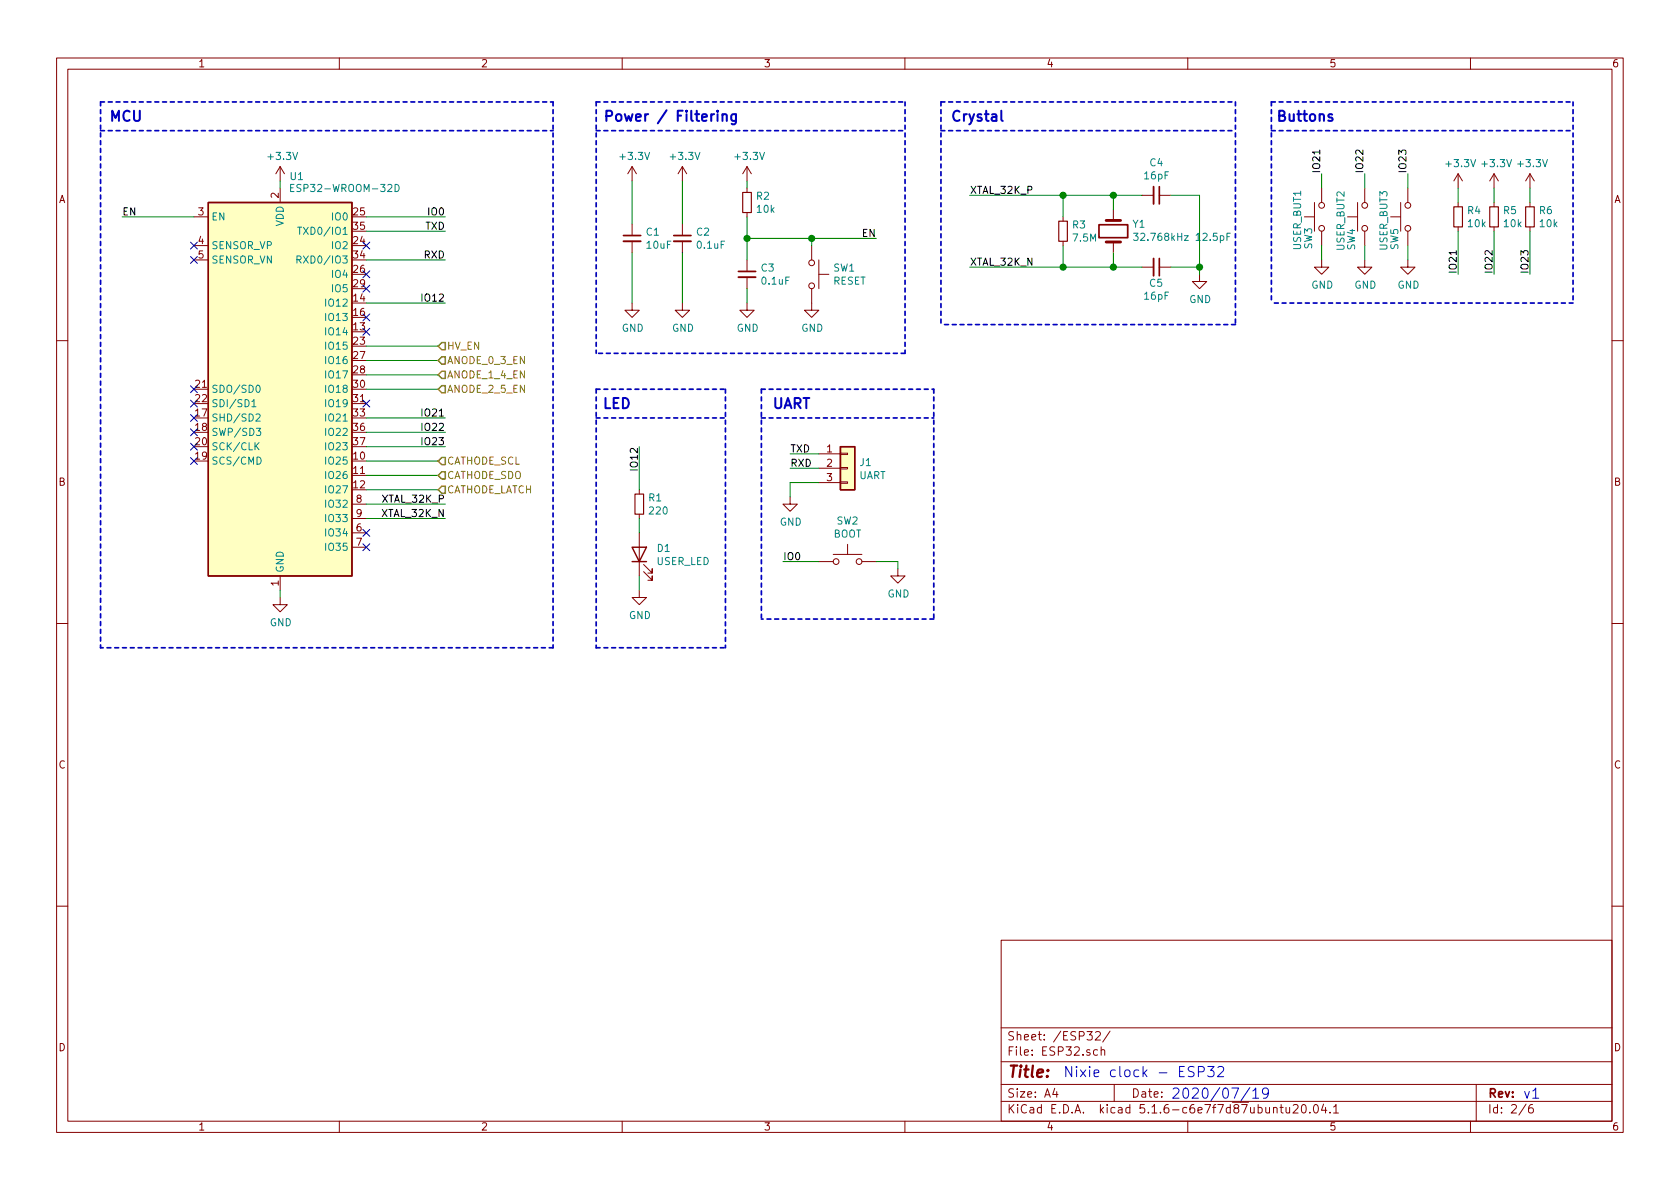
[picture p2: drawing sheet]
EESchema Schematic File Version 4
EELAYER 30 0
EELAYER END
$Descr A4 11693 8268
encoding utf-8
Sheet 2 6
Title ""
Date ""
Rev ""
Comp ""
Comment1 ""
Comment2 ""
Comment3 ""
Comment4 ""
$EndDescr
$Comp
L Device:C_Small C1
U 1 1
P 4400 1650
F 0 "C1" H 4492 1696 50  0000 L CNN
F 1 "10uF" H 4492 1605 50  0000 L CNN
F 2 "" H 4400 1650 50  0001 C CNN
F 3 "~" H 4400 1650 50  0001 C CNN
	1    4400 1650
	1    0    0    -1  
$EndComp
$Comp
L Device:C_Small C2
U 1 1
P 4750 1650
F 0 "C2" H 4842 1696 50  0000 L CNN
F 1 "0.1uF" H 4842 1605 50  0000 L CNN
F 2 "" H 4750 1650 50  0001 C CNN
F 3 "~" H 4750 1650 50  0001 C CNN
	1    4750 1650
	1    0    0    -1  
$EndComp
$Comp
L power:GND #PWR04
U 1 1
P 4400 2100
F 0 "#PWR04" H 4400 1850 50  0001 C CNN
F 1 "GND" H 4405 1927 50  0000 C CNN
F 2 "" H 4400 2100 50  0001 C CNN
F 3 "" H 4400 2100 50  0001 C CNN
	1    4400 2100
	1    0    0    -1  
$EndComp
$Comp
L power:GND #PWR07
U 1 1
P 4750 2100
F 0 "#PWR07" H 4750 1850 50  0001 C CNN
F 1 "GND" H 4755 1927 50  0000 C CNN
F 2 "" H 4750 2100 50  0001 C CNN
F 3 "" H 4750 2100 50  0001 C CNN
	1    4750 2100
	1    0    0    -1  
$EndComp
$Comp
L power:GND #PWR09
U 1 1
P 5200 2100
F 0 "#PWR09" H 5200 1850 50  0001 C CNN
F 1 "GND" H 5205 1927 50  0000 C CNN
F 2 "" H 5200 2100 50  0001 C CNN
F 3 "" H 5200 2100 50  0001 C CNN
	1    5200 2100
	1    0    0    -1  
$EndComp
$Comp
L Connector_Generic:Conn_01x03 J1
U 1 1
P 5900 3250
F 0 "J1" H 5980 3292 50  0000 L CNN
F 1 "UART" H 5980 3201 50  0000 L CNN
F 2 "" H 5900 3250 50  0001 C CNN
F 3 "~" H 5900 3250 50  0001 C CNN
	1    5900 3250
	1    0    0    -1  
$EndComp
$Comp
L Device:C_Small C3
U 1 1
P 5200 1900
F 0 "C3" H 5292 1946 50  0000 L CNN
F 1 "0.1uF" H 5292 1855 50  0000 L CNN
F 2 "" H 5200 1900 50  0001 C CNN
F 3 "~" H 5200 1900 50  0001 C CNN
	1    5200 1900
	1    0    0    -1  
$EndComp
$Comp
L Switch:SW_Push SW2
U 1 1
P 5900 3900
F 0 "SW2" H 5900 4185 50  0000 C CNN
F 1 "BOOT" H 5900 4094 50  0000 C CNN
F 2 "" H 5900 4100 50  0001 C CNN
F 3 "~" H 5900 4100 50  0001 C CNN
	1    5900 3900
	1    0    0    -1  
$EndComp
$Comp
L power:GND #PWR010
U 1 1
P 5500 3450
F 0 "#PWR010" H 5500 3200 50  0001 C CNN
F 1 "GND" H 5505 3277 50  0000 C CNN
F 2 "" H 5500 3450 50  0001 C CNN
F 3 "" H 5500 3450 50  0001 C CNN
	1    5500 3450
	1    0    0    -1  
$EndComp
Wire Wire Line
	5700 3350 5500 3350
Wire Wire Line
	5500 3350 5500 3450
Wire Wire Line
	6100 3900 6250 3900
Wire Wire Line
	5450 3900 5700 3900
Wire Wire Line
	5700 3250 5500 3250
Wire Wire Line
	6250 3900 6250 3950
$Comp
L power:GND #PWR012
U 1 1
P 6250 3950
F 0 "#PWR012" H 6250 3700 50  0001 C CNN
F 1 "GND" H 6255 3777 50  0000 C CNN
F 2 "" H 6250 3950 50  0001 C CNN
F 3 "" H 6250 3950 50  0001 C CNN
	1    6250 3950
	1    0    0    -1  
$EndComp
$Comp
L Device:Crystal Y1
U 1 1
P 7750 1600
F 0 "Y1" V 7796 1469 50  0000 R CNN
F 1 "32.768kHz 12.5pF" V 7705 1469 50  0000 R CNN
F 2 "" H 7750 1600 50  0001 C CNN
F 3 "~" H 7750 1600 50  0001 C CNN
	1    7750 1600
	0    -1   -1   0   
$EndComp
Wire Wire Line
	6750 1350 7400 1350
Wire Wire Line
	7750 1350 7750 1450
Wire Wire Line
	6750 1850 7400 1850
Wire Wire Line
	7750 1850 7750 1750
$Comp
L Device:R_Small R3
U 1 1
P 7400 1600
F 0 "R3" H 7459 1646 50  0000 L CNN
F 1 "7.5M" H 7459 1555 50  0000 L CNN
F 2 "" H 7400 1600 50  0001 C CNN
F 3 "~" H 7400 1600 50  0001 C CNN
	1    7400 1600
	1    0    0    -1  
$EndComp
Wire Wire Line
	7400 1350 7400 1500
Wire Wire Line
	7400 1700 7400 1850
Connection ~ 7400 1350
Wire Wire Line
	7400 1350 7750 1350
Connection ~ 7400 1850
Wire Wire Line
	7400 1850 7750 1850
$Comp
L Device:C_Small C5
U 1 1
P 8050 1850
F 0 "C5" V 8160 1848 50  0000 C CNN
F 1 "16pF" V 8250 1850 50  0000 C CNN
F 2 "" H 8050 1850 50  0001 C CNN
F 3 "~" H 8050 1850 50  0001 C CNN
	1    8050 1850
	0    1    1    0   
$EndComp
$Comp
L Device:C_Small C4
U 1 1
P 8050 1350
F 0 "C4" V 7821 1350 50  0000 C CNN
F 1 "16pF" V 7912 1350 50  0000 C CNN
F 2 "" H 8050 1350 50  0001 C CNN
F 3 "~" H 8050 1350 50  0001 C CNN
	1    8050 1350
	0    1    1    0   
$EndComp
Wire Wire Line
	7750 1350 7950 1350
Wire Wire Line
	8150 1350 8350 1350
Connection ~ 7750 1350
Wire Wire Line
	7750 1850 7950 1850
Wire Wire Line
	8150 1850 8350 1850
Connection ~ 7750 1850
Wire Wire Line
	8350 1850 8350 1900
$Comp
L power:GND #PWR013
U 1 1
P 8350 1900
F 0 "#PWR013" H 8350 1650 50  0001 C CNN
F 1 "GND" H 8355 1727 50  0000 C CNN
F 2 "" H 8350 1900 50  0001 C CNN
F 3 "" H 8350 1900 50  0001 C CNN
	1    8350 1900
	1    0    0    -1  
$EndComp
Text Label 6750 1350 0    50   ~ 0
XTAL_32K_P
Text Label 6750 1850 0    50   ~ 0
XTAL_32K_N
Text Label 5450 3900 0    50   ~ 0
IO0
Text Label 5500 3150 0    50   ~ 0
TXD
Text Label 5500 3250 0    50   ~ 0
RXD
Wire Wire Line
	5500 3150 5700 3150
$Comp
L power:+3.3V #PWR03
U 1 1
P 4400 1250
F 0 "#PWR03" H 4400 1100 50  0001 C CNN
F 1 "+3.3V" H 4415 1423 50  0000 C CNN
F 2 "" H 4400 1250 50  0001 C CNN
F 3 "" H 4400 1250 50  0001 C CNN
	1    4400 1250
	1    0    0    -1  
$EndComp
$Comp
L power:+3.3V #PWR06
U 1 1
P 4750 1250
F 0 "#PWR06" H 4750 1100 50  0001 C CNN
F 1 "+3.3V" H 4765 1423 50  0000 C CNN
F 2 "" H 4750 1250 50  0001 C CNN
F 3 "" H 4750 1250 50  0001 C CNN
	1    4750 1250
	1    0    0    -1  
$EndComp
Wire Wire Line
	4400 1250 4400 1550
Wire Wire Line
	4400 1750 4400 2100
Wire Wire Line
	4750 1250 4750 1550
Wire Wire Line
	4750 1750 4750 2100
$Comp
L power:+3.3V #PWR08
U 1 1
P 5200 1250
F 0 "#PWR08" H 5200 1100 50  0001 C CNN
F 1 "+3.3V" H 5215 1423 50  0000 C CNN
F 2 "" H 5200 1250 50  0001 C CNN
F 3 "" H 5200 1250 50  0001 C CNN
	1    5200 1250
	1    0    0    -1  
$EndComp
Text Label 6100 1650 2    50   ~ 0
EN
Wire Wire Line
	5200 1650 5200 1800
Wire Wire Line
	5200 2100 5200 2000
$Comp
L Device:R_Small R2
U 1 1
P 5200 1400
F 0 "R2" H 5259 1446 50  0000 L CNN
F 1 "10k" H 5259 1355 50  0000 L CNN
F 2 "" H 5200 1400 50  0001 C CNN
F 3 "~" H 5200 1400 50  0001 C CNN
	1    5200 1400
	1    0    0    -1  
$EndComp
Wire Wire Line
	5200 1300 5200 1250
Wire Wire Line
	5200 1650 5650 1650
$Comp
L Switch:SW_Push SW1
U 1 1
P 5650 1900
F 0 "SW1" V 5604 2048 50  0000 L CNN
F 1 "RESET" V 5695 2048 50  0000 L CNN
F 2 "" H 5650 2100 50  0001 C CNN
F 3 "~" H 5650 2100 50  0001 C CNN
	1    5650 1900
	0    1    1    0   
$EndComp
Connection ~ 5650 1650
Wire Wire Line
	5650 1650 6100 1650
$Comp
L power:GND #PWR011
U 1 1
P 5650 2100
F 0 "#PWR011" H 5650 1850 50  0001 C CNN
F 1 "GND" H 5655 1927 50  0000 C CNN
F 2 "" H 5650 2100 50  0001 C CNN
F 3 "" H 5650 2100 50  0001 C CNN
	1    5650 2100
	1    0    0    -1  
$EndComp
Wire Wire Line
	5650 1700 5650 1650
Wire Wire Line
	5200 1500 5200 1650
Connection ~ 5200 1650
Wire Wire Line
	8350 1350 8350 1850
Connection ~ 8350 1850
$Comp
L Device:LED D1
U 1 1
P 4450 3850
F 0 "D1" V 4489 3732 50  0000 R CNN
F 1 "USER_LED" V 4398 3732 50  0000 R CNN
F 2 "" H 4450 3850 50  0001 C CNN
F 3 "~" H 4450 3850 50  0001 C CNN
	1    4450 3850
	0    -1   -1   0   
$EndComp
$Comp
L power:GND #PWR05
U 1 1
P 4450 4100
F 0 "#PWR05" H 4450 3850 50  0001 C CNN
F 1 "GND" H 4455 3927 50  0000 C CNN
F 2 "" H 4450 4100 50  0001 C CNN
F 3 "" H 4450 4100 50  0001 C CNN
	1    4450 4100
	1    0    0    -1  
$EndComp
$Comp
L Device:R_Small R1
U 1 1
P 4450 3500
F 0 "R1" H 4509 3546 50  0000 L CNN
F 1 "220" H 4509 3455 50  0000 L CNN
F 2 "" H 4450 3500 50  0001 C CNN
F 3 "~" H 4450 3500 50  0001 C CNN
	1    4450 3500
	1    0    0    -1  
$EndComp
Wire Wire Line
	4450 3100 4450 3400
Wire Wire Line
	4450 4000 4450 4100
Wire Wire Line
	4450 3600 4450 3700
Text Label 4450 3100 3    50   ~ 0
IO12
Wire Wire Line
	1950 4100 1950 4150
$Comp
L power:GND #PWR02
U 1 1
P 1950 4150
F 0 "#PWR02" H 1950 3900 50  0001 C CNN
F 1 "GND" H 1955 3977 50  0000 C CNN
F 2 "" H 1950 4150 50  0001 C CNN
F 3 "" H 1950 4150 50  0001 C CNN
	1    1950 4150
	1    0    0    -1  
$EndComp
$Comp
L RF_Module:ESP32-WROOM-32D U1
U 1 1
P 1950 2700
F 0 "U1" H 2066 4183 50  0000 C CNN
F 1 "ESP32-WROOM-32D" H 2400 4100 50  0000 C CNN
F 2 "RF_Module:ESP32-WROOM-32" H 1950 1200 50  0001 C CNN
F 3 "https://www.espressif.com/sites/default/files/documentation/esp32-wroom-32d_esp32-wroom-32u_datasheet_en.pdf" H 1650 2750 50  0001 C CNN
	1    1950 2700
	1    0    0    -1  
$EndComp
Wire Wire Line
	2550 1500 3100 1500
Wire Wire Line
	2550 1600 3100 1600
Wire Wire Line
	2550 1800 3100 1800
Wire Wire Line
	2550 3500 3100 3500
Wire Wire Line
	2550 3600 3100 3600
Text Label 3100 3600 2    50   ~ 0
XTAL_32K_N
Text Label 3100 3500 2    50   ~ 0
XTAL_32K_P
Text Label 3100 1500 2    50   ~ 0
IO0
Text Label 3100 1600 2    50   ~ 0
TXD
Text Label 3100 1800 2    50   ~ 0
RXD
Wire Wire Line
	2550 3200 3050 3200
Wire Wire Line
	2550 3300 3050 3300
Wire Wire Line
	2550 3400 3050 3400
Text HLabel 3050 3200 2    50   Input ~ 0
CATHODE_SCL
Text HLabel 3050 3300 2    50   Input ~ 0
CATHODE_SDO
Text HLabel 3050 3400 2    50   Input ~ 0
CATHODE_LATCH
Wire Wire Line
	2550 2500 3050 2500
Wire Wire Line
	2550 2600 3050 2600
Wire Wire Line
	2550 2700 3050 2700
Text HLabel 3050 2500 2    50   Input ~ 0
ANODE_0_3_EN
Text HLabel 3050 2600 2    50   Input ~ 0
ANODE_1_4_EN
Text HLabel 3050 2700 2    50   Input ~ 0
ANODE_2_5_EN
Wire Wire Line
	2550 3000 3100 3000
Wire Wire Line
	2550 3100 3100 3100
Text Label 3100 3100 2    50   ~ 0
IO23
Text Label 3100 3000 2    50   ~ 0
IO22
Wire Wire Line
	850  1500 1350 1500
$Comp
L power:+3.3V #PWR01
U 1 1
P 1950 1250
F 0 "#PWR01" H 1950 1100 50  0001 C CNN
F 1 "+3.3V" H 1965 1423 50  0000 C CNN
F 2 "" H 1950 1250 50  0001 C CNN
F 3 "" H 1950 1250 50  0001 C CNN
	1    1950 1250
	1    0    0    -1  
$EndComp
Wire Wire Line
	1950 1250 1950 1300
Wire Wire Line
	2550 2900 3100 2900
Text Label 3100 2900 2    50   ~ 0
IO21
Wire Wire Line
	2550 2400 3050 2400
Text HLabel 3050 2400 2    50   Input ~ 0
HV_EN
Wire Wire Line
	2550 2100 3100 2100
Text Label 3100 2100 2    50   ~ 0
IO12
Text Label 850  1500 0    50   ~ 0
EN
Wire Notes Line width 12
	3850 4500 700  4500
Wire Notes Line width 12
	700  900  3850 900 
Text Notes 1000 850  2    71   ~ 14
MCU
Wire Notes Line width 12
	700  700  3850 700 
Wire Notes Line width 12
	3850 700  3850 4500
Wire Notes Line width 12
	700  700  700  4500
Text Notes 5150 850  2    71   ~ 14
Power / Filtering
Wire Notes Line width 12
	4150 900  6300 900 
Wire Notes Line width 12
	6300 2450 4150 2450
Wire Notes Line width 12
	4150 700  6300 700 
Wire Notes Line width 12
	6300 700  6300 2450
Wire Notes Line width 12
	4150 700  4150 2450
Wire Notes Line width 12
	8600 2250 6550 2250
Wire Notes Line width 12
	6550 900  8600 900 
Text Notes 7000 850  2    71   ~ 14
Crystal
Wire Notes Line width 12
	6550 700  8600 700 
Wire Notes Line width 12
	8600 700  8600 2250
Wire Notes Line width 12
	6550 700  6550 2250
Wire Notes Line width 12
	4150 4500 5050 4500
Wire Notes Line width 12
	4150 2900 5050 2900
Text Notes 4400 2850 2    71   ~ 14
LED
Wire Notes Line width 12
	4150 2700 5050 2700
Wire Notes Line width 12
	5050 2700 5050 4500
Wire Notes Line width 12
	4150 2700 4150 4500
Wire Notes Line width 12
	6500 4300 5300 4300
Wire Notes Line width 12
	5300 2900 6500 2900
Text Notes 5650 2850 2    71   ~ 14
UART
Wire Notes Line width 12
	5300 2700 6500 2700
Wire Notes Line width 12
	6500 2700 6500 4300
Wire Notes Line width 12
	5300 2700 5300 4300
$Comp
L Switch:SW_Push SW3
U 1 1
P 9200 1500
F 0 "SW3" H 9129 1593 50  0000 R CNN
F 1 "USER_BUT1" H 9390 1670 50  0000 R CNN
F 2 "" H 9200 1700 50  0001 C CNN
F 3 "~" H 9200 1700 50  0001 C CNN
	1    9200 1500
	0    -1   -1   0   
$EndComp
Text Label 9200 1200 1    50   ~ 0
IO21
$Comp
L power:GND #PWR014
U 1 1
P 9200 1800
F 0 "#PWR014" H 9200 1550 50  0001 C CNN
F 1 "GND" H 9205 1627 50  0000 C CNN
F 2 "" H 9200 1800 50  0001 C CNN
F 3 "" H 9200 1800 50  0001 C CNN
	1    9200 1800
	1    0    0    -1  
$EndComp
$Comp
L Switch:SW_Push SW4
U 1 1
P 9500 1500
F 0 "SW4" H 9422 1594 50  0000 R CNN
F 1 "USER_BUT2" H 9685 1668 50  0000 R CNN
F 2 "" H 9500 1700 50  0001 C CNN
F 3 "~" H 9500 1700 50  0001 C CNN
	1    9500 1500
	0    -1   -1   0   
$EndComp
Text Label 9500 1200 1    50   ~ 0
IO22
$Comp
L power:GND #PWR015
U 1 1
P 9500 1800
F 0 "#PWR015" H 9500 1550 50  0001 C CNN
F 1 "GND" H 9505 1627 50  0000 C CNN
F 2 "" H 9500 1800 50  0001 C CNN
F 3 "" H 9500 1800 50  0001 C CNN
	1    9500 1800
	1    0    0    -1  
$EndComp
$Comp
L Switch:SW_Push SW5
U 1 1
P 9800 1500
F 0 "SW5" H 9724 1593 50  0000 R CNN
F 1 "USER_BUT3" H 9987 1669 50  0000 R CNN
F 2 "" H 9800 1700 50  0001 C CNN
F 3 "~" H 9800 1700 50  0001 C CNN
	1    9800 1500
	0    -1   -1   0   
$EndComp
Text Label 9800 1200 1    50   ~ 0
IO23
$Comp
L power:GND #PWR016
U 1 1
P 9800 1800
F 0 "#PWR016" H 9800 1550 50  0001 C CNN
F 1 "GND" H 9805 1627 50  0000 C CNN
F 2 "" H 9800 1800 50  0001 C CNN
F 3 "" H 9800 1800 50  0001 C CNN
	1    9800 1800
	1    0    0    -1  
$EndComp
Text Notes 9300 850  2    71   ~ 14
Buttons
NoConn ~ 1350 1700
NoConn ~ 1350 1800
NoConn ~ 1350 2700
NoConn ~ 1350 2800
NoConn ~ 1350 2900
NoConn ~ 1350 3000
NoConn ~ 1350 3100
NoConn ~ 1350 3200
NoConn ~ 2550 3800
NoConn ~ 2550 3700
NoConn ~ 2550 2800
NoConn ~ 2550 2300
NoConn ~ 2550 2200
NoConn ~ 2550 2000
NoConn ~ 2550 1900
NoConn ~ 2550 1700
Text Notes 7400 7500 0    71   ~ 0
Nixie clock - ESP32
Text Notes 8150 7650 0    71   ~ 0
2020/07/19
Text Notes 10600 7650 0    71   ~ 0
v1
Wire Wire Line
	9800 1200 9800 1300
Wire Wire Line
	9500 1200 9500 1300
Wire Wire Line
	9200 1200 9200 1300
Wire Wire Line
	9200 1800 9200 1700
Wire Wire Line
	9500 1800 9500 1700
Wire Wire Line
	9800 1800 9800 1700
Wire Notes Line width 12
	8850 700  10950 700 
Wire Notes Line width 12
	8850 900  10950 900 
Wire Wire Line
	10150 1900 10150 1600
$Comp
L power:+3.3V #PWR017
U 1 1
P 10150 1300
F 0 "#PWR017" H 10150 1150 50  0001 C CNN
F 1 "+3.3V" H 10165 1473 50  0000 C CNN
F 2 "" H 10150 1300 50  0001 C CNN
F 3 "" H 10150 1300 50  0001 C CNN
	1    10150 1300
	1    0    0    -1  
$EndComp
Wire Wire Line
	10400 1900 10400 1600
$Comp
L power:+3.3V #PWR018
U 1 1
P 10400 1300
F 0 "#PWR018" H 10400 1150 50  0001 C CNN
F 1 "+3.3V" H 10415 1473 50  0000 C CNN
F 2 "" H 10400 1300 50  0001 C CNN
F 3 "" H 10400 1300 50  0001 C CNN
	1    10400 1300
	1    0    0    -1  
$EndComp
Wire Wire Line
	10650 1900 10650 1600
$Comp
L power:+3.3V #PWR019
U 1 1
P 10650 1300
F 0 "#PWR019" H 10650 1150 50  0001 C CNN
F 1 "+3.3V" H 10665 1473 50  0000 C CNN
F 2 "" H 10650 1300 50  0001 C CNN
F 3 "" H 10650 1300 50  0001 C CNN
	1    10650 1300
	1    0    0    -1  
$EndComp
Text Label 10150 1900 1    50   ~ 0
IO21
Text Label 10400 1900 1    50   ~ 0
IO22
Text Label 10650 1900 1    50   ~ 0
IO23
$Comp
L Device:R_Small R4
U 1 1
P 10150 1500
F 0 "R4" H 10209 1546 50  0000 L CNN
F 1 "10k" H 10209 1455 50  0000 L CNN
F 2 "" H 10150 1500 50  0001 C CNN
F 3 "~" H 10150 1500 50  0001 C CNN
	1    10150 1500
	1    0    0    -1  
$EndComp
Wire Wire Line
	10150 1400 10150 1300
$Comp
L Device:R_Small R5
U 1 1
P 10400 1500
F 0 "R5" H 10459 1546 50  0000 L CNN
F 1 "10k" H 10459 1455 50  0000 L CNN
F 2 "" H 10400 1500 50  0001 C CNN
F 3 "~" H 10400 1500 50  0001 C CNN
	1    10400 1500
	1    0    0    -1  
$EndComp
Wire Wire Line
	10400 1400 10400 1300
$Comp
L Device:R_Small R6
U 1 1
P 10650 1500
F 0 "R6" H 10709 1546 50  0000 L CNN
F 1 "10k" H 10709 1455 50  0000 L CNN
F 2 "" H 10650 1500 50  0001 C CNN
F 3 "~" H 10650 1500 50  0001 C CNN
	1    10650 1500
	1    0    0    -1  
$EndComp
Wire Wire Line
	10650 1400 10650 1300
Wire Notes Line width 12
	8850 700  8850 2100
Wire Notes Line width 12
	10950 700  10950 2100
Wire Notes Line width 12
	10950 2100 8850 2100
$EndSCHEMATC
